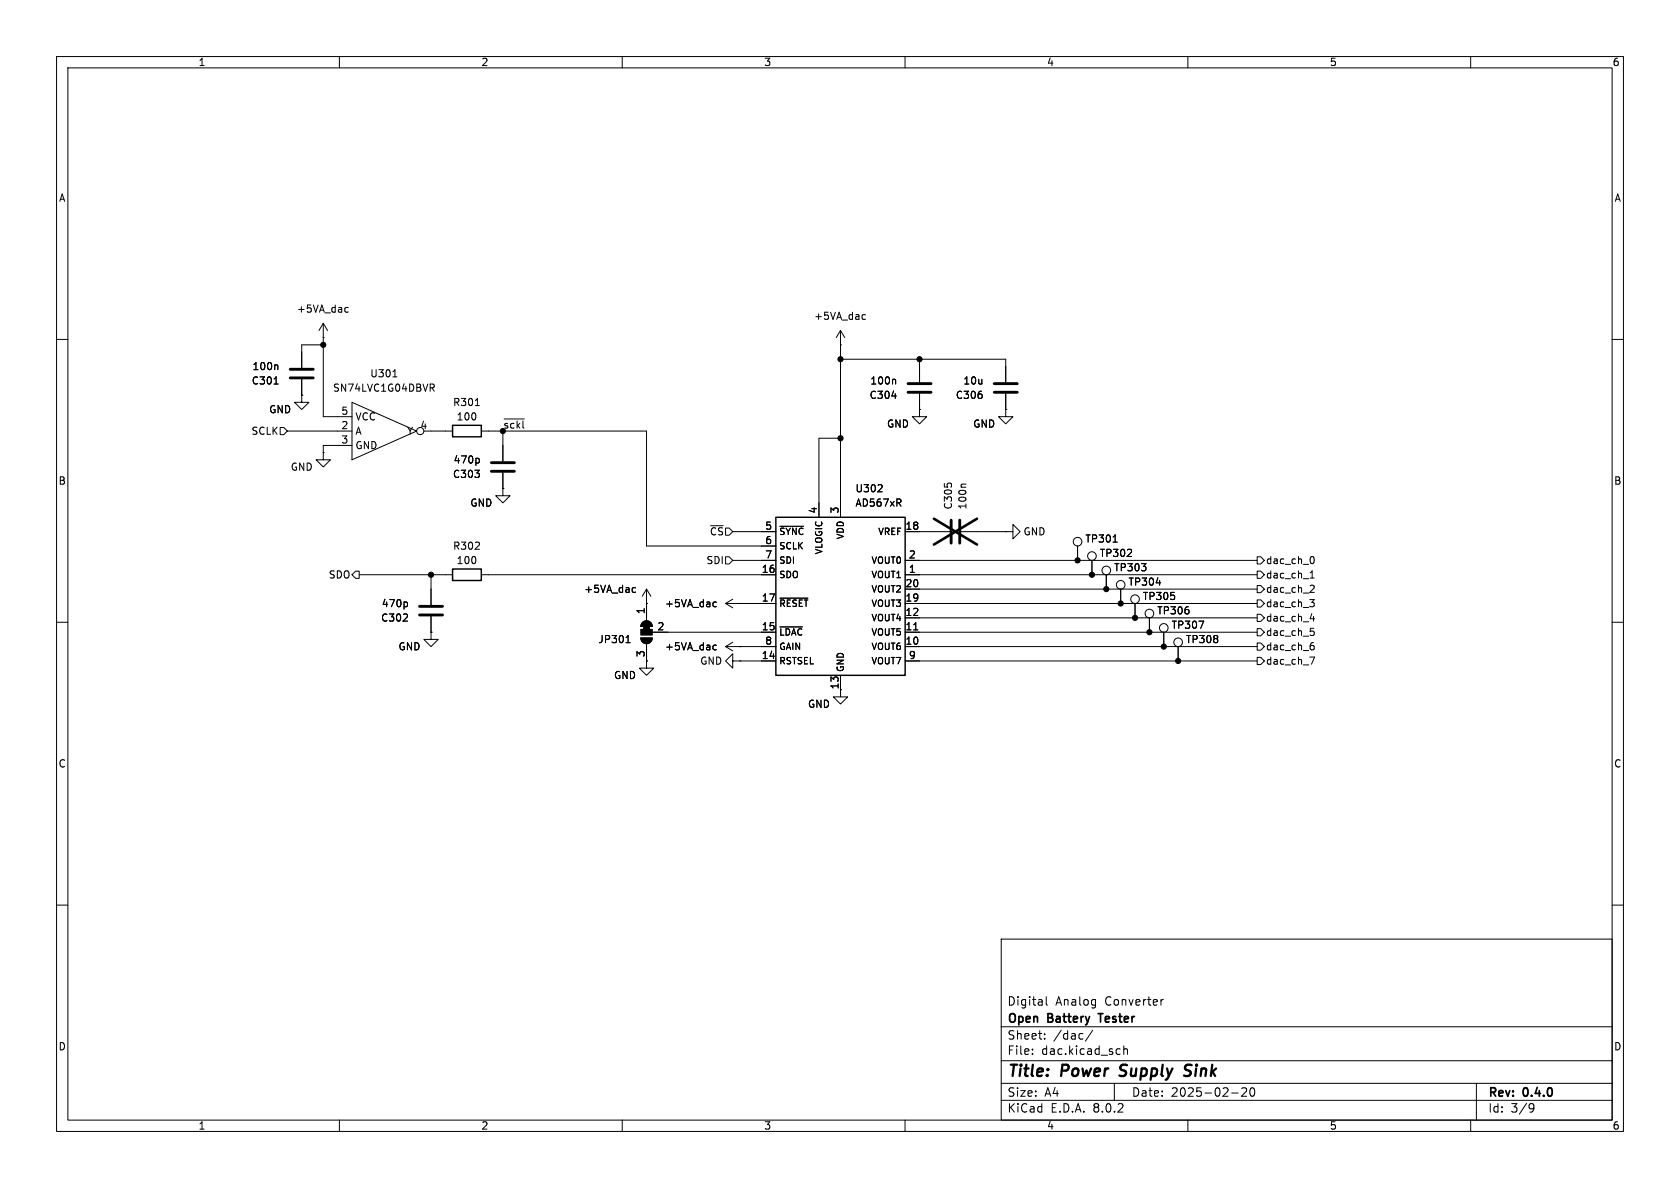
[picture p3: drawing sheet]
<svg xmlns="http://www.w3.org/2000/svg" width="297mm" height="210mm" viewBox="0 0 297 210" stroke-linecap="round" stroke-linejoin="round" font-family="sans-serif">
<g fill="none" stroke="#000" stroke-width=".18">
<path d="M10 10h277v190h-277zM12 12h273v186h-273zM60 10v2M110 10v2M160 10v2M210 10v2M260 10v2M10 60h2M57.1 59.7h.1M57.1 57.2l-.7 1.2M57.1 57.2v16.5h5.1M57.1 57.2l.8 1.2"/>
<path d="M61.1 55.1h.5M61.1 54.4h.5M148.6 58.4l-.8 1.3M148.6 58.4v33M148.6 58.4l.8 1.3M152.5 56.4h.5M152.5 55.7h.5M285 60h2M48.5 67.9h.7M48.9 64.5l.2 .2v.6M49.5 75.6h.7l.6 .6-.6 .6h-.7zM50.8 76.2h11.4"/>
<path d="M53.3 69.9v1.2h1.3l-1.3 1.3-1.2-1.3h1.2M53.3 69.9h.1M53.3 67.1v2.8M57.1 61h-3.8v4M62.2 71.1l11.5 5.1-11.5 5.1zM62.2 78.7h-5.1v1.3M69.5 66.6h.7M74.9 76.2h5.1M76 67.9h.5l.3 .2-.1 .4-.7 .1M76.4 68.6l.4 .6M84 71.7h.8M85.1 76.2h29.2v20.3h22.9"/>
<path d="M88.9 76.2v5.3M89.1 74.1h3.6M148.6 61h.1M148.6 77.5h-3.8v13.9M148.6 63.5h29.2v4.1M157.7 70h.8M158.2 67l.1 .2v.7M162.6 72.4v1.3h1.2l-1.2 1.2-1.3-1.2h1.3M162.6 72.4h.1M162.6 63.5v4.1M162.6 69.6v2.8M177.8 72.4v1.3h1.3l-1.3 1.2-1.3-1.2h1.3"/>
<path d="M177.8 72.4h.1M177.8 69.6v2.8M57.1 80v1.3h1.3l-1.3 1.3-1.2-1.3h1.2M57.1 80h.1M84.5 81l.2 .3v.3l-.2 .3M88.9 86.4v1.2h1.3l-1.3 1.3-1.3-1.3h1.3M88.9 86.4h.1M88.9 83.6v2.8M128.3 98.4h.6l.6 .7-.6 .6h-.6zM129.5 94h7.7M129.5 99.1h7.7M137.9 93h4.2"/>
<path d="M155.2 86.9h.8M155.9 85.8v.4M158.9 88.9l.4 .6M159.2 88.3v.5M160 94h7.9M160 99.1h62.2M169.9 94h7.9M170.8 85.6h-.7l-.2 .2M177.8 94h1.3v-1.3l1.2 1.3-1.2 1.3v-1.3M177.8 94h.1M190.5 96.5v2.6M193 99.1v2.5"/>
<path d="M196.8 95.8h.7M222.2 98.4h.7l.6 .7-.6 .6h-.7zM231.9 98.4a.68 .68 0 0 1 .5 .6 .68 .68 0 0 1-.5 .6M10 110h2M62.9 101h.6v1.2h-.6l-.7-.6zM63.5 101.6h16.5M71.8 106.4l.2 .3v.3l-.2 .3M76.2 111.8v1.2h1.3l-1.3 1.3-1.3-1.3h1.3M76.2 111.8h.1M76.2 101.6v5.3M76.2 109v2.8M85.1 101.6h52.1"/>
<path d="M110.7 113.6h.7M110.9 112.5l.1-.2v1.3M111.9 104.7h.5M111.9 103.9h.5M113.3 112.8h2a1.02 1.02 0 0 1-1 1 1.02 1.02 0 0 1-1-1zM113.6 110a1.02 1.02 0 0 1 1.1-.2 1.02 1.02 0 0 1 .6 .9h-2zM114.3 106.7h.1M114.3 116.8v1.3h1.3l-1.3 1.3-1.3-1.3h1.3M114.3 116.8h.1M114.3 104.1l-.8 1.3M114.3 104.1v5.6M114.3 113.8v3"/>
<path d="M114.3 104.1l.8 1.3M115.3 111.8h21.9M126.2 107.2h.4M126.2 106.5h.4M126.2 114.8h.4M126.2 114.1h.4M128.3 106.7h8.9M128.3 114.3h8.9M128.3 106.7l1.2 .7M128.3 114.3l1.2 .8M129.5 116.8v-1.2l-1.2 1.2 1.2 1.3v-1.3h1.3M129.5 105.9l-1.2 .8"/>
<path d="M129.5 113.5l-1.2 .8M130.8 106.7h.1M130.8 114.3h.1M130.8 116.8h.1M130.8 116.8h6.4M137.9 105.7h4.9M137.9 110.8h3.9M148.6 119.4v3.8h1.3l-1.3 1.3-1.3-1.3h1.3M160 106.7h62.2M160 104.1h62.2M160 101.6h62.2M160 114.3h62.2"/>
<path d="M160 111.8h62.2M160 109.2h62.2M160 116.8h62.2M161.5 111.3h.8M195.6 101.6v2.5M198.1 104.1v2.6M200.7 106.7v2.5M203.2 109.2v2.6M204.4 103h.8M205.7 111.8v2.5M208.3 114.3v2.5M212 109.8h.8l-.5 1.3"/>
<path d="M222.2 106h.7l.6 .7-.6 .6h-.7zM222.2 113.7h.7l.6 .6-.6 .6h-.7zM222.2 116.2h.7l.6 .6-.6 .7h-.7zM222.2 111.1h.7l.6 .7-.6 .6h-.7zM222.2 101h.7l.6 .6-.6 .6h-.7zM222.2 103.5h.7l.6 .6-.6 .7h-.7zM222.2 108.6h.7l.6 .6-.6 .7h-.7zM231.6 106h.7l-.4 .5 .4 .1v.4l-.2 .3h-.4M231.6 116.1h.8l-.5 1.3M231.6 102.2h.7M231.6 101.3l.4-.4v1.3M231.6 109.4h.8"/>
<path d="M231.7 111.1h.6M231.8 103.4l.4 .1 .1 .3-.7 .9h.7M231.8 111.6h.3l.2 .2-.1 .5h-.4M231.9 114.1l.3 .1 .1 .1v.5l-.4 .1M232.2 113.6l-.3 .1M232.2 109v.8M285 110h2M10 160h2M285 160h2M177 166h108v32h-108zM185 176.2v1.3l.2 .2M205.7 176.7l-.3 .1-.2 .2"/>
<path d="M60 198v2M110 198v2M160 198v2M177 194.5h108M177 191.5h108M177 187.5h108M177 181.5h108M182.5 186.3v.1M182.5 185.5v.1M184.7 183.6v.1M184.7 182.8v.1M193.2 182.1l-1.3 2"/>
<path d="M197 191.5v3M197.9 185.4l.1 .1M198 186.3l-.1 .1M198.7 184.9v1.5M198.7 185.5l.2-.1 .3 .1 .1 .9M210 198v2M217.7 193.2h1.2M219.5 192.4l.6-.1 .2 .1 .1 .3-.9 1.1h.9M221.2 192.4l.1-.1a.81 .81 0 0 1 .6 .6 .81 .81 0 0 1-.3 .8l-.1 .1a.81 .81 0 0 1-.6-.6 .81 .81 0 0 1 .3-.8zM260 198v2M261 191.5v6.5M270.6 195.1l.5 .1a.99 .99 0 0 1-.4 1.4h-.2"/>
<path d="M271.2 195.7l-.3 .3h-.3"/>
<circle cx="74.3" cy="76.2" r=".63"/>
<circle cx="190.5" cy="95.8" r=".76"/>
<circle cx="193" cy="98.3" r=".76"/>
<circle cx="195.6" cy="100.8" r=".76"/>
<circle cx="198.1" cy="103.4" r=".76"/>
<circle cx="200.7" cy="105.9" r=".76"/>
<circle cx="203.2" cy="108.5" r=".76"/>
<circle cx="205.7" cy="111" r=".76"/>
<circle cx="208.3" cy="113.5" r=".76"/>
</g>
<path d="M197.9 190.1l.3 .1M198.2 188.4l-.1 .4v.2M210.4 190a.85 .85 0 0 1-1.1 .1M210.4 188.2l-.7 .1a.46 .46 0 0 0-.2 .5 .46 .46 0 0 0 .3 .4l.6 .2" fill="none" stroke="#000" stroke-width=".4"/>
<path d="M194.1 179.2h.9" fill="none" stroke="#000" stroke-width=".3"/>
<path d="M80 75.2h5.1v2h-5.1zM137.2 91.4h22.8v28h-22.8zM80 100.6h5.1v2h-5.1z" fill="none" stroke="#000" stroke-width=".25"/>
<path d="M51.3 65.3h4.1M51.3 66.8h4.1M160.5 67.8h4.1M160.5 69.3h4.1M175.8 67.8h4M175.8 69.3h4M86.9 81.8h4M86.9 83.3h4M168.1 91.9v4.1M169.7 91.9v4.1M74.2 107.2h4M74.2 108.7h4" fill="none" stroke="#000" stroke-width=".51"/>
<g fill="#000" stroke="#000" stroke-width=".18">
<path d="M113.3 111.3h2v1h-2zM113.3 112.8h2a1.02 1.02 0 0 1-1 1 1.02 1.02 0 0 1-1-1zM113.8 110.7h1v.6h-1zM113.6 110a1.02 1.02 0 0 1 1.1-.2 1.02 1.02 0 0 1 .6 .9h-2z"/>
<circle cx="57.1" cy="61" r=".46"/>
<circle cx="148.6" cy="77.5" r=".46"/>
<circle cx="148.6" cy="63.5" r=".46"/>
<circle cx="162.6" cy="63.5" r=".46"/>
<circle cx="190.5" cy="99.1" r=".46"/>
<circle cx="76.2" cy="101.6" r=".46"/>
<circle cx="193" cy="101.6" r=".46"/>
<circle cx="195.6" cy="104.1" r=".46"/>
<circle cx="198.1" cy="106.7" r=".46"/>
<circle cx="200.7" cy="109.2" r=".46"/>
<circle cx="203.2" cy="111.8" r=".46"/>
<circle cx="205.7" cy="114.3" r=".46"/>
<circle cx="208.3" cy="116.8" r=".46"/>
</g>
<path d="M165.1 91.7l7.6 4.6M172.7 91.7l-7.6 4.6" fill="none" stroke="#000" stroke-width=".46"/>
<g font-size="2.8">
<text x="178" y="190.9">Title:</text>
<text x="187.7" y="190.9">Power</text>
<text x="198.8" y="190.9">Supply</text>
<text x="211.1" y="190.9">Sink</text>
</g>
<g font-size="2.1">
<text x="178" y="178">Digital</text>
<text x="186.6" y="178">Analog</text>
<text x="195.4" y="178">Converter</text>
<text x="178" y="184">Sheet:</text>
<text x="178" y="181.2">Open</text>
<text x="185.3" y="181.2">Battery</text>
<text x="186.2" y="184">/dac/</text>
<text x="195" y="181.2">Tester</text>
<text x="178" y="186.7">File:</text>
<text x="184.1" y="186.7">dac.kicad_sch</text>
<text x="178" y="196.9">KiCad</text>
<text x="178" y="194.1">Size:</text>
<text x="184.7" y="194.1">A4</text>
<text x="185.7" y="196.9">E.D.A.</text>
<text x="193.3" y="196.9">8.0.2</text>
<text x="200" y="194.1">Date:</text>
<text x="207" y="194.1">2025-02-20</text>
<text x="263" y="194.3">Rev:</text>
<text x="263" y="196.9">Id:</text>
<text x="267.1" y="196.9">3/9</text>
<text x="269.4" y="194.3">0.4.0</text>
</g>
<g font-size="1.8">
<text x="35" y="11.9">1</text>
<text x="85" y="11.9">2</text>
<text x="135" y="11.9">3</text>
<text x="185" y="11.9">4</text>
<text x="235" y="11.9">5</text>
<text x="285" y="11.9">6</text>
<text x="10.3" y="35.9">A</text>
<text x="285.3" y="35.9">A</text>
<text x="52.4" y="55.5">+5VA_dac</text>
<text x="143.8" y="56.7">+5VA_dac</text>
<text x="44.5" y="65.6">100n</text>
<text x="44.4" y="68.2">C301</text>
<text x="58.8" y="69.4">SN74LVC1G04DBVR</text>
<text x="65.4" y="66.9">U301</text>
<text x="80" y="72">R301</text>
<text x="153.6" y="70.7">C304</text>
<text x="153.8" y="68.2">100n</text>
<text x="168.9" y="70.7">C306</text>
<text x="170.2" y="68.2">10u</text>
<text x="44.4" y="77.1">SCLK</text>
<text x="47.5" y="73.3">GND</text>
<text x="60.3" y="75.9">2</text>
<text x="60.3" y="73.4">5</text>
<text x="62.7" y="77.1">A</text>
<text x="62.7" y="74.5">VCC</text>
<text x="71.9" y="77.1">Y</text>
<text x="74.2" y="75.9">4</text>
<text x="80.6" y="74.5">100</text>
<text x="88.9" y="75.9">~{sckl}</text>
<text x="156.7" y="75.8">GND</text>
<text x="172" y="75.8">GND</text>
<text x="51.3" y="83.4">GND</text>
<text x="60.3" y="78.5">3</text>
<text x="62.7" y="79.6">GND</text>
<text x="80.1" y="82.1">470p</text>
<text x="10.3" y="85.9">B</text>
<text x="80" y="84.7">C303</text>
<text x="83.1" y="89.8">GND</text>
<text x="151.1" y="87.2">U302</text>
<text x="151.1" y="89.8">AD567xR</text>
<text x="285.3" y="85.9">B</text>
<text x="125.4" y="94.8">~{CS}</text>
<text x="135.2" y="93.7">5</text>
<text x="144.5" y="90.9" transform="rotate(-90 144.5 90.9)">4</text>
<text x="148.3" y="90.9" transform="rotate(-90 148.3 90.9)">3</text>
<text x="160" y="93.7">18</text>
<text x="168.5" y="90.2" transform="rotate(-90 168.5 90.2)">C305</text>
<text x="171" y="90.2" transform="rotate(-90 171 90.2)">100n</text>
<text x="180.8" y="94.8">GND</text>
<text x="80" y="97.4">R302</text>
<text x="80.6" y="99.9">100</text>
<text x="124.8" y="99.9">SDI</text>
<text x="134.6" y="101.3">16</text>
<text x="135.2" y="96.3">6</text>
<text x="135.2" y="98.8">7</text>
<text x="160.6" y="101.3">1</text>
<text x="160.6" y="98.8">2</text>
<text x="191.8" y="96.1">TP301</text>
<text x="194.3" y="98.7">TP302</text>
<text x="196.9" y="101.2">TP303</text>
<text x="223.7" y="99.9">dac_ch_0</text>
<text x="58" y="102.5">SDO</text>
<text x="67.4" y="107.5">470p</text>
<text x="103.2" y="105">+5VA_dac</text>
<text x="117.5" y="107.5">+5VA_dac</text>
<text x="134.6" y="106.4">17</text>
<text x="160" y="106.4">19</text>
<text x="160" y="103.9">20</text>
<text x="199.4" y="103.7">TP304</text>
<text x="201.9" y="106.3">TP305</text>
<text x="223.7" y="107.5">dac_ch_3</text>
<text x="223.7" y="102.5">dac_ch_1</text>
<text x="223.7" y="105">dac_ch_2</text>
<text x="67.3" y="110.1">C302</text>
<text x="105.7" y="113.9">JP301</text>
<text x="114" y="108.7" transform="rotate(-90 114 108.7)">1</text>
<text x="116.1" y="111.5">2</text>
<text x="134.6" y="111.5">15</text>
<text x="160" y="111.5">11</text>
<text x="160" y="109">12</text>
<text x="204.5" y="108.8">TP306</text>
<text x="207" y="111.4">TP307</text>
<text x="209.6" y="113.9">TP308</text>
<text x="223.7" y="112.6">dac_ch_5</text>
<text x="223.7" y="110.1">dac_ch_4</text>
<text x="70.4" y="115.2">GND</text>
<text x="114" y="116.3" transform="rotate(-90 114 116.3)">3</text>
<text x="117.5" y="115.2">+5VA_dac</text>
<text x="123.7" y="117.7">GND</text>
<text x="134.6" y="116.6">14</text>
<text x="135.2" y="114">8</text>
<text x="160" y="114">10</text>
<text x="160.6" y="116.6">9</text>
<text x="223.7" y="115.2">dac_ch_6</text>
<text x="223.7" y="117.7">dac_ch_7</text>
<text x="108.5" y="120.2">GND</text>
<text x="142.7" y="125.3">GND</text>
<text x="148.3" y="122" transform="rotate(-90 148.3 122)">13</text>
<text x="10.3" y="135.9">C</text>
<text x="285.3" y="135.9">C</text>
<text x="10.3" y="185.9">D</text>
<text x="285.3" y="185.9">D</text>
<text x="35" y="199.9">1</text>
<text x="85" y="199.9">2</text>
<text x="135" y="199.9">3</text>
<text x="185" y="199.9">4</text>
<text x="235" y="199.9">5</text>
<text x="285" y="199.9">6</text>
</g>
<g font-size="1.6">
<text x="137.7" y="94.8">~{SYNC}</text>
<text x="149.4" y="95.4" transform="rotate(-90 149.4 95.4)">VDD</text>
<text x="155.1" y="94.8">VREF</text>
<text x="137.7" y="97.3">SCLK</text>
<text x="137.7" y="99.9">SDI</text>
<text x="145.6" y="98.1" transform="rotate(-90 145.6 98.1)">VLOGIC</text>
<text x="153.9" y="99.9">VOUT0</text>
<text x="137.7" y="107.5">~{RESET}</text>
<text x="137.7" y="102.4">SDO</text>
<text x="153.9" y="107.5">VOUT3</text>
<text x="153.9" y="104.9">VOUT2</text>
<text x="153.9" y="102.4">VOUT1</text>
<text x="137.7" y="112.6">~{LDAC}</text>
<text x="153.9" y="112.6">VOUT5</text>
<text x="153.9" y="110">VOUT4</text>
<text x="137.7" y="117.6">RSTSEL</text>
<text x="137.7" y="115.1">GAIN</text>
<text x="149.4" y="118.9" transform="rotate(-90 149.4 118.9)">GND</text>
<text x="153.9" y="115.1">VOUT6</text>
<text x="153.9" y="117.6">VOUT7</text>
</g>
</svg>
